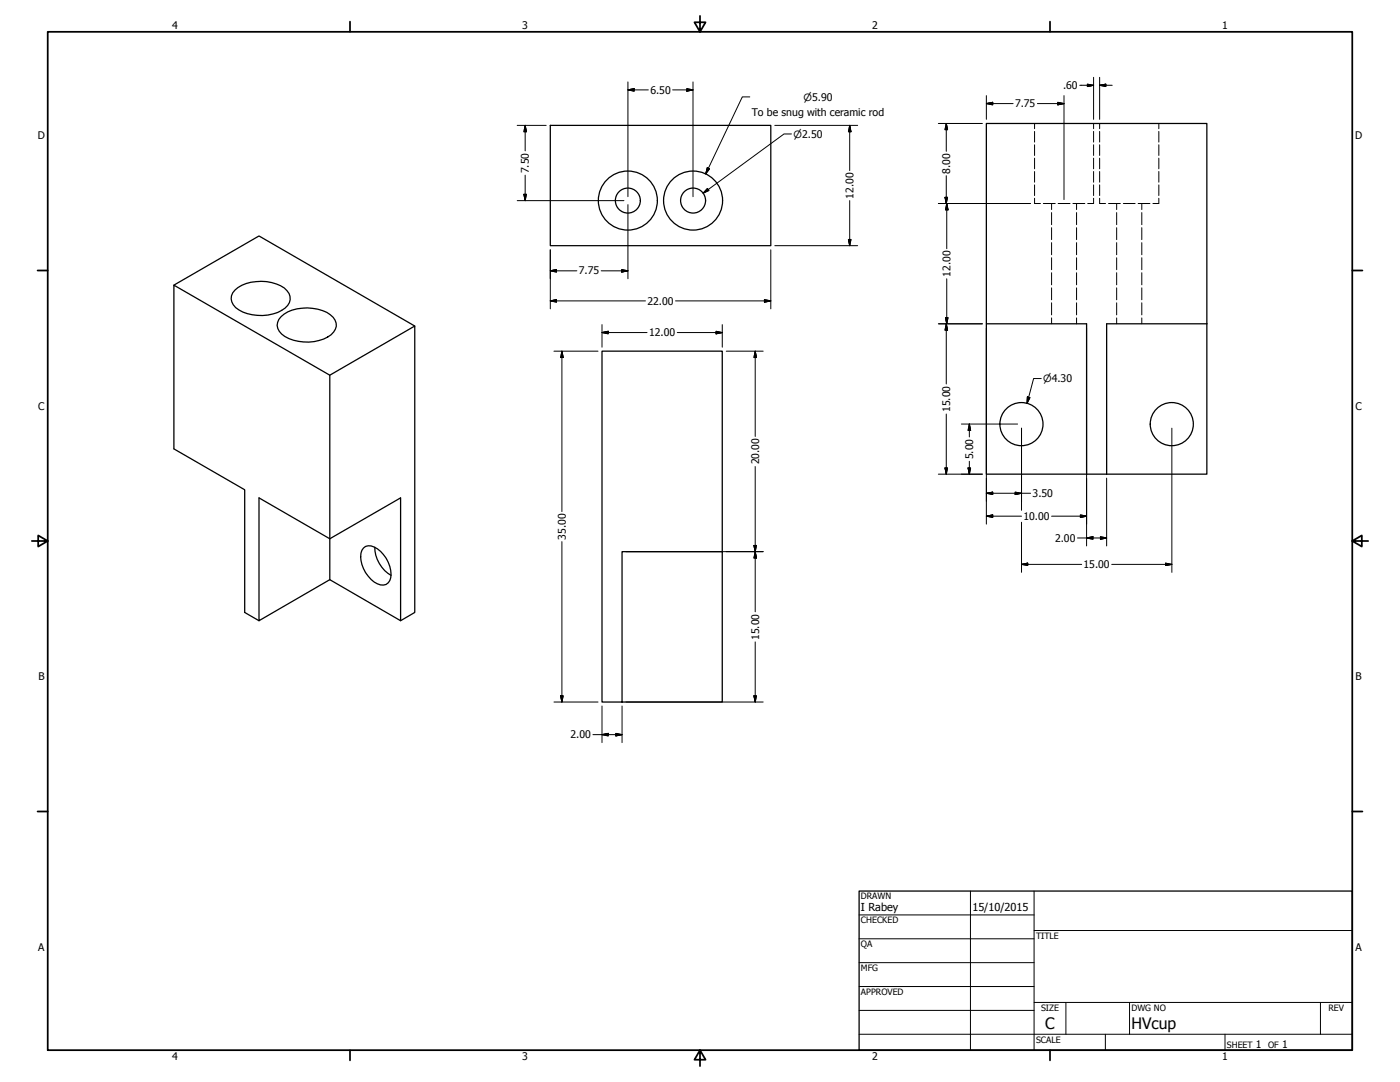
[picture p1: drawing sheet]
<svg xmlns="http://www.w3.org/2000/svg" width="559mm" height="432mm" viewBox="0 0 559 432" stroke-linecap="round" stroke-linejoin="round" font-family="sans-serif">
<!-- layer: Visible (ANSI) -->
<g fill="none" stroke="#000" stroke-width=".51">
<path d="M219.6 50h88.1v48h-88.1zM69.4 113.8l34-19.6 62.1 35.9M93.8 115.8a16.7 16.7 0 0 1 16.6-2.5 6.7 6.7 0 0 1 5.4 6.3 8.2 8.2 0 0 1-6.8 5.7 17.5 17.5 0 0 1-15-2.6 4.5 4.5 0 0 1-.2-6.9zM112.2 126.4a16.7 16.7 0 0 1 16.5-2.4 6.7 6.7 0 0 1 5.5 6.2 8.2 8.2 0 0 1-6.9 5.7 17.4 17.4 0 0 1-14.8-2.6 4.4 4.4 0 0 1-.3-6.9zM393.7 129.2h40v60h-40zM393.7 129.2v-79.9h88v79.9M481.7 129.2v60h-40M481.7 129.2h-40v60M131.6 149.7l33.9-19.6v114.3l-5.6 3.3M103.4 198.7l28.2 16.3 28.3-16.3v49l-28.3-16.4-28.2 16.4zM433.7 189.2h8M145.1 218.7a4 4 0 0 1 5.5 .3 12.8 12.8 0 0 1 5.4 11.6 3.4 3.4 0 0 1-5.4 2.4 12.6 12.6 0 0 1-6.5-12.3z"/>
<path d="M149.6 218.4a13.3 13.3 0 0 0 6.5 11.2M131.6 231.3v-81.6l-62.2-35.9v65.3l28.3 16.4v48.9l5.7 3.3M288.3 220.2h-40v60h40v-140.1h-48v140.1h8"/>
<circle cx="250.6" cy="80" r="11.8"/>
<circle cx="250.6" cy="80" r="5"/>
<circle cx="276.6" cy="80" r="11.8"/>
<circle cx="276.6" cy="80" r="5"/>
<circle cx="407.7" cy="169.3" r="8.6"/>
<circle cx="467.7" cy="169.3" r="8.6"/>
</g>
<!-- layer: Hidden (ANSI) -->
<g fill="none" stroke="#000" stroke-width=".4">
<path d="M412.9 49.3v2.1M412.9 52.5v4.2M412.9 57.8v4.2M436.5 49.3v2.1M436.5 52.5v4.2M436.5 57.8v4.2M438.9 49.3v2.1M438.9 52.5v4.2M438.9 57.8v4.2M462.5 49.3v2.1M462.5 52.5v4.2M462.5 57.8v4.2"/>
<path d="M412.9 79.1v2.1h2.4M412.9 63.1v4.3M412.9 68.5v4.2M412.9 73.8v4.2M436.5 79.1v2.1h-2.4M436.5 63.1v4.3M436.5 68.5v4.2M436.5 73.8v4.2M438.9 79.1v2.1h2.4M438.9 63.1v4.3M438.9 68.5v4.2M438.9 73.8v4.2"/>
<path d="M462.5 79.1v2.1h-2.3M462.5 63.1v4.3M462.5 68.5v4.2M462.5 73.8v4.2M416.4 81.2h4.8M419.7 81.2v2.4M419.7 84.8v4.9M419.7 90.9v4.7M419.7 96.8v4.9M422.3 81.2h4.8M428.2 81.2h4.8M429.7 81.2v2.4"/>
<path d="M429.7 84.8v4.9M429.7 90.9v4.7M429.7 96.8v4.9M442.5 81.2h4.7M445.7 81.2v2.4M445.7 84.8v4.9M445.7 90.9v4.7M445.7 96.8v4.9M448.4 81.2h4.7M454.3 81.2h4.7M455.7 81.2v2.4M455.7 84.8v4.9"/>
<path d="M455.7 90.9v4.7M455.7 96.8v4.9M419.7 102.9v4.7M419.7 108.8v4.9M419.7 114.9v4.7M429.7 102.9v4.7M429.7 108.8v4.9M429.7 114.9v4.7M445.7 102.9v4.7M445.7 108.8v4.9M445.7 114.9v4.7M455.7 102.9v4.7"/>
<path d="M455.7 108.8v4.9M455.7 114.9v4.7M419.7 120.8v4.9M419.7 126.9v2.3M429.7 120.8v4.9M429.7 126.9v2.3M445.7 120.8v4.9M445.7 126.9v2.3M455.7 120.8v4.9M455.7 126.9v2.3"/>
</g>
<!-- layer: Border (ANSI) -->
<g fill="none" stroke="#000" stroke-width=".7">
<path d="M19 12.7h520.8v406.4h-520.8zM139.7 8.6v4.1M279.4 6.3v6.4l-2.2-3.8h4.4l-2.2 3.8M419.1 8.6v4.1M15 107.9h4M539.8 107.9h4M12.7 215.9h6.3l-3.8-2.2v4.4l3.8-2.2M539.8 215.9l3.8 2.2v-4.4l-3.8 2.2h6.3M15 323.8h4M539.8 323.8h4M139.7 419.1v4.1M279.4 419.1l2.2 3.8h-4.4l2.2-3.8v6.3"/>
<path d="M419.1 419.1v4.1"/>
</g>
<!-- layer: Title (ANSI) -->
<g fill="none" stroke="#000" stroke-width=".4">
<path d="M387.3 355.6v63.5M412.7 355.6v63.5M342.9 365.1h69.8M342.9 374.6h69.8M412.7 371.3h127.1M342.9 384.2h69.8M342.9 393.7h69.8M342.9 412.7h196.9M342.9 403.2h69.8M412.7 400h127.1M425.4 400v12.7M441.2 412.7v6.4"/>
<path d="M450.8 400v12.7M488.9 412.7v6.4M527 400v12.7"/>
</g>
<path d="M342.9 355.6h196.9v63.5h-196.9z" fill="none" stroke="#000" stroke-width=".51"/>
<!-- layer: Dimension (ANSI) -->
<g fill="none" stroke="#000" stroke-width=".4">
<path d="M250.6 35.9l2.5-.5v1zM250.6 35.9h8.2M250.6 32.7v45.8M268.5 35.9h8.1M274.1 35.4l2.5 .5-2.5 .5zM276.6 32.7v45.8M299.3 38.7h-3l-14.6 30.7M393.7 38.2v9.4M424.7 38.2v41.4M431 34h5.5M434 33.6l2.5 .4-2.5 .5zM436.5 30.9v16.7"/>
<path d="M438.9 34l2.5-.4v.9zM438.9 34h5M438.9 30.9v16.7M206.4 50h11.6M209.6 50l.5 2.6h-1zM209.6 50v10.2M309.2 50h33.1M315.9 53.5h-3l-32.2 23.6M339.2 50l.5 2.6h-1.1zM339.2 50v18.1M374.5 49.3h17.6M377.7 49.3l.5 2.5h-1z"/>
<path d="M377.7 49.3v11.1M393.7 41.3l2.5-.5v1zM393.7 41.3h10.7M414.1 41.3h10.6M422.2 40.8l2.5 .5-2.5 .5zM209.1 77.5h1l-.5 2.6zM209.6 69.9v10.2M282.3 66.9l.9 .5-1.5 2zM282.4 75.2l.6 .8-2.3 1.1zM377.2 78.7h1l-.5 2.5zM377.7 70.1v11.1M206.4 80.1h42.6"/>
<path d="M219.6 99.7v23.6M250.6 81.7v29.6M307.7 99.7v23.6M309.2 98h33.1M338.6 95.6h1.1l-.5 2.4zM339.2 80.1v17.9M374.5 81.2h36.8M377.9 81.2l.5 2.6h-1zM377.9 81.2v18.1M219.6 108.1l2.5-.5v1zM219.6 108.1h10.7M240 108.1h10.6"/>
<path d="M248.2 107.6l2.4 .5-2.4 .5zM305.1 119.6l2.6 .5-2.6 .5zM377.9 111.3v17.9M219.6 120.1l2.5-.5v1zM219.6 120.1h38M240.3 132.7l2.5-.5v1zM240.3 132.7h18M240.3 129.5v9.1M269.6 120.1h38.1M270.3 132.7h18M285.8 132.2l2.5 .5-2.5 .5zM288.3 129.5v9.1"/>
<path d="M374.5 129.2h17.6M377.4 126.7h1l-.5 2.5zM377.7 129.2l.5 2.6h-1zM377.7 129.2v24M393.7 130.9v78.3M433.7 130.9v87M221.1 140.1h17.6M224.3 140.1l.5 2.6h-1zM224.3 140.1v64.1M289.9 140.1h14.7M301.4 140.1l.5 2.6h-1zM301.4 140.1v34.1"/>
<path d="M410.1 158.4l1 .3-1.1 2.3zM415.6 151.1h-3l-2.6 9.9M377.7 165.2v24M383.7 169.2h22.4M386.9 169.2l.5 2.6h-1zM386.9 169.2v5.2M407.7 170.9v32.7M467.7 170.9v57.5M301.4 186.2v58M374.5 189.2h17.6M377.2 186.8h1l-.5 2.4zM386.4 186.8h1l-.5 2.4z"/>
<path d="M386.9 184.1v5.1M393.7 196.8l2.5-.4v1zM393.7 196.8h17.7M405.2 196.4l2.5 .4-2.5 .6zM441.7 190.8v27.1M224.3 216.2v64M300.9 217.7h1l-.5 2.5zM393.7 206l2.5-.5v1zM393.7 206h14M407.7 208.4v20M419.7 206h14M430.1 214.7h11.6"/>
<path d="M431.2 205.5l2.5 .5-2.5 .5zM433.7 214.7l2.5-.5v1zM439.2 214.2l2.5 .5-2.5 .5zM249.9 220.2h54.7M301.4 220.2l.5 2.5h-1zM407.7 225.2l2.5-.5v1zM407.7 225.2h24M443.7 225.2h24M465.2 224.7l2.5 .5-2.5 .5zM301.4 256.2v24M223.8 277.7h1l-.5 2.5zM300.9 277.7h1l-.5 2.5z"/>
<path d="M221.1 280.2h17.6M236.7 293.2h11.6M240.3 293.2l2.5-.5v1zM240.3 281.7v14.7M245.8 292.7l2.5 .5-2.5 .5zM248.3 281.7v14.7M249.9 280.2h54.7"/>
</g>
<g fill="#000" stroke="#000" stroke-width=".4">
<path d="M250.6 35.9l2.5-.5zM250.6 35.9l2.5-.5v1zM274.1 36.4l2.5-.5zM274.1 35.4l2.5 .5-2.5 .5zM434 34.5l2.5-.5zM434 33.6l2.5 .4-2.5 .5zM438.9 34l2.5-.4zM438.9 34l2.5-.4v.9zM209.6 50l.5 2.6zM209.6 50l.5 2.6h-1zM339.2 50l.5 2.6zM339.2 50l.5 2.6h-1.1z"/>
<path d="M377.7 49.3l.5 2.5zM377.7 49.3l.5 2.5h-1zM393.7 41.3l2.5-.5zM393.7 41.3l2.5-.5v1zM422.2 41.8l2.5-.5zM422.2 40.8l2.5 .5-2.5 .5zM209.1 77.5l.5 2.6zM209.1 77.5h1l-.5 2.6zM282.3 66.9l-.6 2.5zM282.3 66.9l.9 .5-1.5 2zM282.4 75.2l-1.7 1.9zM282.4 75.2l.6 .8-2.3 1.1z"/>
<path d="M377.2 78.7l.5 2.5zM377.2 78.7h1l-.5 2.5zM338.6 95.6l.6 2.4zM338.6 95.6h1.1l-.5 2.4zM377.9 81.2l.5 2.6zM377.9 81.2l.5 2.6h-1zM219.6 108.1l2.5-.5zM219.6 108.1l2.5-.5v1zM219.6 120.1l2.5-.5zM219.6 120.1l2.5-.5v1zM248.2 108.6l2.4-.5zM248.2 107.6l2.4 .5-2.4 .5z"/>
<path d="M240.3 132.7l2.5-.5zM240.3 132.7l2.5-.5v1zM285.8 133.2l2.5-.5zM285.8 132.2l2.5 .5-2.5 .5zM305.1 120.6l2.6-.5zM305.1 119.6l2.6 .5-2.6 .5zM377.4 126.7l.5 2.5zM377.4 126.7h1l-.5 2.5zM377.7 129.2l.5 2.6zM377.7 129.2l.5 2.6h-1zM224.3 140.1l.5 2.6zM224.3 140.1l.5 2.6h-1z"/>
<path d="M301.4 140.1l.5 2.6zM301.4 140.1l.5 2.6h-1zM410.1 158.4l-.1 2.6zM410.1 158.4l1 .3-1.1 2.3zM386.9 169.2l.5 2.6zM386.9 169.2l.5 2.6h-1zM377.2 186.8l.5 2.4zM377.2 186.8h1l-.5 2.4zM386.4 186.8l.5 2.4zM386.4 186.8h1l-.5 2.4zM393.7 196.8l2.5-.4zM393.7 196.8l2.5-.4v1z"/>
<path d="M405.2 197.4l2.5-.6zM405.2 196.4l2.5 .4-2.5 .6zM300.9 217.7l.5 2.5zM300.9 217.7h1l-.5 2.5zM393.7 206l2.5-.5zM393.7 206l2.5-.5v1zM431.2 206.5l2.5-.5zM431.2 205.5l2.5 .5-2.5 .5zM433.7 214.7l2.5-.5zM433.7 214.7l2.5-.5v1zM439.2 215.2l2.5-.5zM439.2 214.2l2.5 .5-2.5 .5z"/>
<path d="M301.4 220.2l.5 2.5zM301.4 220.2l.5 2.5h-1zM407.7 225.2l2.5-.5zM407.7 225.2l2.5-.5v1zM465.2 225.7l2.5-.5zM465.2 224.7l2.5 .5-2.5 .5zM223.8 277.7l.5 2.5zM223.8 277.7h1l-.5 2.5zM300.9 277.7l.5 2.5zM300.9 277.7h1l-.5 2.5zM240.3 293.2l2.5-.5zM240.3 293.2l2.5-.5v1z"/>
<path d="M245.8 293.7l2.5-.5zM245.8 292.7l2.5 .5-2.5 .5z"/>
</g>
<g font-size="6.3">
<text x="417.2" y="410.6">C</text>
<text x="451.6" y="410.7">HVcup</text>
</g>
<g font-size="4.4">
<text x="343.7" y="363.5">I Rabey</text>
<text x="388.1" y="363.7">15/10/2015</text>
</g>
<g font-size="4.2">
<text x="68.7" y="11.7">4</text>
<text x="208.4" y="11.7">3</text>
<text x="348.1" y="11.7">2</text>
<text x="487.8" y="11.7">1</text>
<text x="424.3" y="35.6">.60</text>
<text x="259.6" y="37.4">6.50</text>
<text x="300.1" y="46.1">To be snug with ceramic rod</text>
<text x="405.1" y="42.9">7.75</text>
<text x="15.1" y="55.5">D</text>
<text x="540.9" y="55.5">D</text>
<text x="211.1" y="69.2" transform="rotate(-90 211.1 69.2)">7.50</text>
<text x="379.2" y="69.3" transform="rotate(-90 379.2 69.3)">8.00</text>
<text x="340.7" y="79.2" transform="rotate(-90 340.7 79.2)">12.00</text>
<text x="231.1" y="109.5">7.75</text>
<text x="379.4" y="110.4" transform="rotate(-90 379.4 110.4)">12.00</text>
<text x="258.4" y="121.6">22.00</text>
<text x="259.1" y="134.2">12.00</text>
<text x="15.2" y="163.4">C</text>
<text x="379.2" y="164.5" transform="rotate(-90 379.2 164.5)">15.00</text>
<text x="541" y="163.4">C</text>
<text x="303" y="185.4" transform="rotate(-90 303 185.4)">20.00</text>
<text x="388.4" y="183.3" transform="rotate(-90 388.4 183.3)">5.00</text>
<text x="412.2" y="198.4">3.50</text>
<text x="408.5" y="207.5">10.00</text>
<text x="225.8" y="215.4" transform="rotate(-90 225.8 215.4)">35.00</text>
<text x="421.1" y="216.2">2.00</text>
<text x="432.5" y="226.8">15.00</text>
<text x="303" y="255.4" transform="rotate(-90 303 255.4)">15.00</text>
<text x="15.3" y="271.4">B</text>
<text x="541.1" y="271.4">B</text>
<text x="227.7" y="294.7">2.00</text>
<text x="15.2" y="379.3">A</text>
<text x="541" y="379.3">A</text>
<text x="501.3" y="418.3">1</text>
<text x="511.8" y="418.3">1</text>
<text x="68.7" y="423.2">4</text>
<text x="208.4" y="423.2">3</text>
<text x="348.1" y="423.2">2</text>
<text x="487.8" y="423.2">1</text>
</g>
<g font-size="4">
<text x="320.7" y="40.1">⌀5.90</text>
<text x="316.7" y="54.9">⌀2.50</text>
<text x="416.4" y="152.5">⌀4.30</text>
</g>
<g font-size="3.5">
<text x="343.7" y="358.9">DRAWN</text>
<text x="343.7" y="368.5">CHECKED</text>
<text x="413.5" y="374.6">TITLE</text>
<text x="343.7" y="378">QA</text>
<text x="343.7" y="387.5">MFG</text>
<text x="343.7" y="397.1">APPROVED</text>
<text x="415.5" y="403.4">SIZE</text>
<text x="451.6" y="403.4">DWG NO</text>
<text x="530.3" y="403.4">REV</text>
<text x="413.5" y="416.1">SCALE</text>
<text x="489.7" y="418.3">SHEET</text>
<text x="506.2" y="418.3">OF</text>
</g>
</svg>
